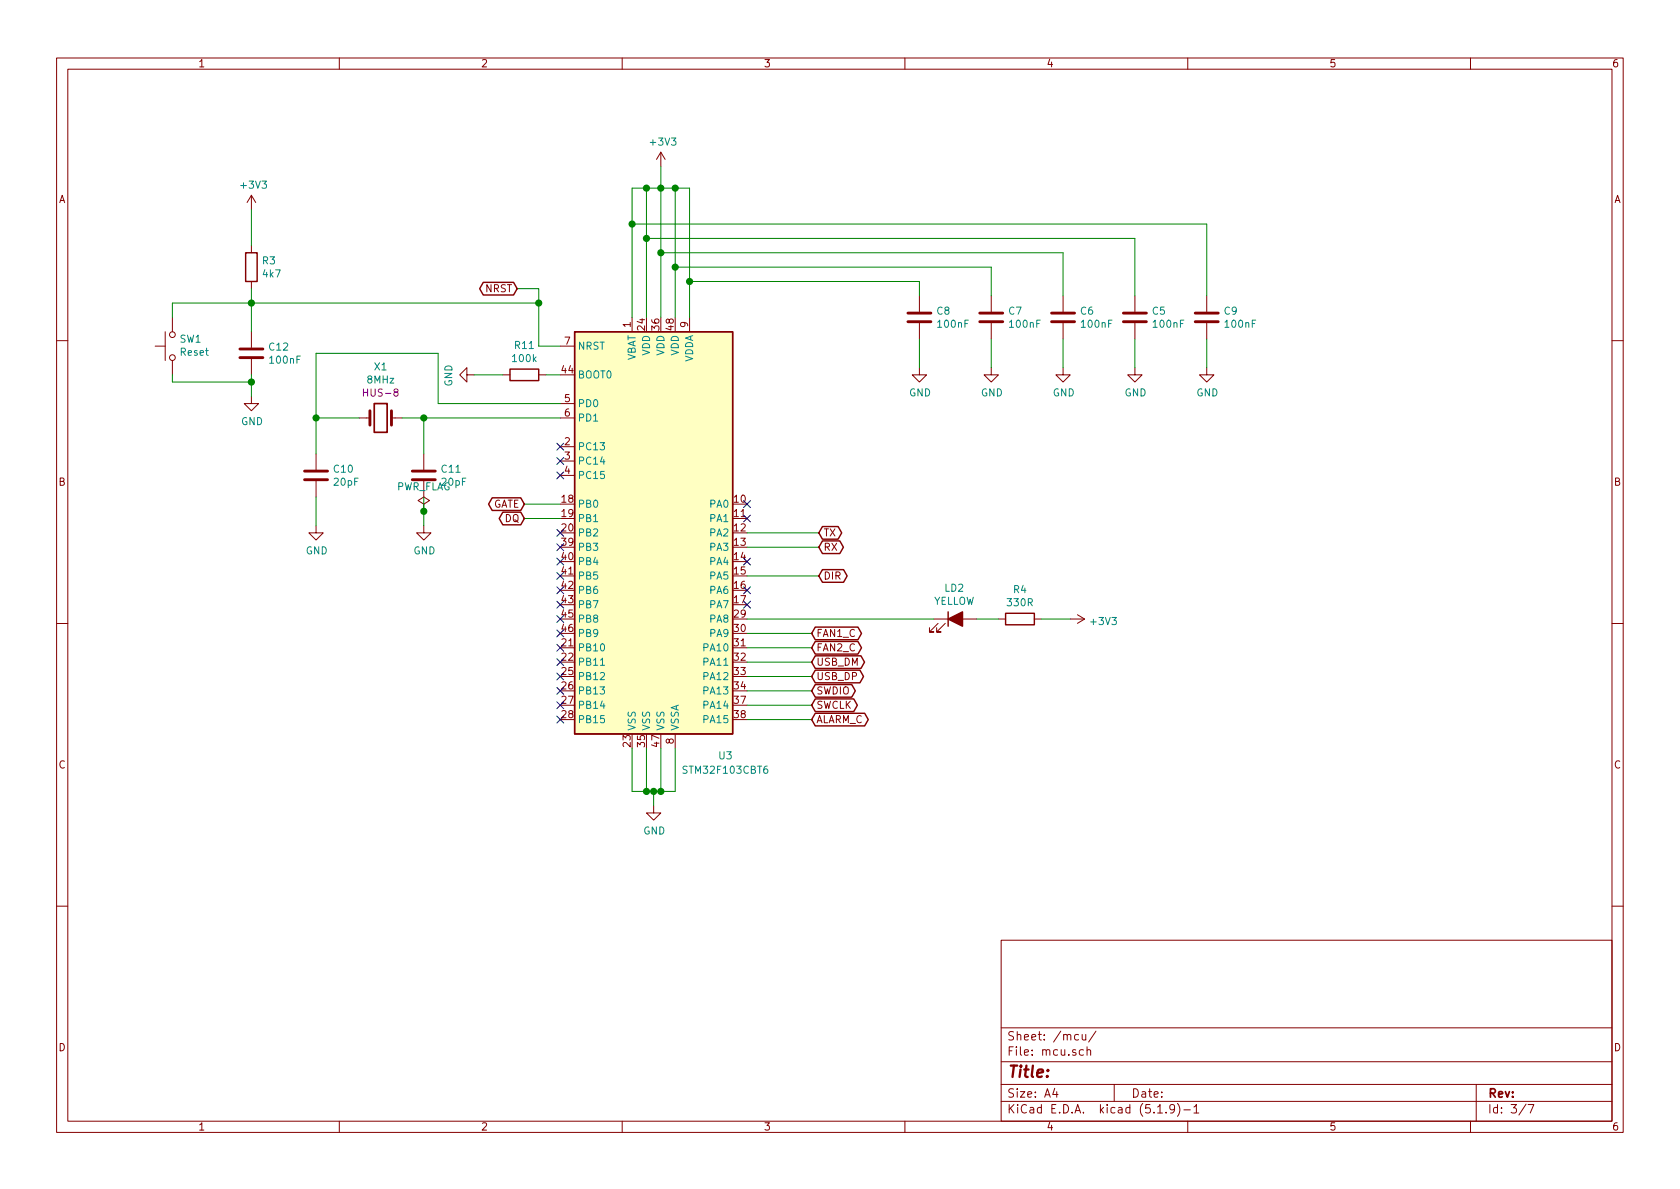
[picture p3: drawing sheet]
EESchema Schematic File Version 4
EELAYER 30 0
EELAYER END
$Descr A4 11693 8268
encoding utf-8
Sheet 3 7
Title ""
Date ""
Rev ""
Comp ""
Comment1 ""
Comment2 ""
Comment3 ""
Comment4 ""
$EndDescr
$Comp
L Device:C C10
U 1 1
P 2200 3300
F 0 "C10" H 2315 3346 50  0000 L CNN
F 1 "20pF" H 2315 3255 50  0000 L CNN
F 2 "Capacitor_SMD:C_0805_2012Metric" H 2238 3150 50  0001 C CNN
F 3 "~" H 2200 3300 50  0001 C CNN
	1    2200 3300
	1    0    0    -1  
$EndComp
$Comp
L Device:C C11
U 1 1
P 2950 3300
F 0 "C11" H 3065 3346 50  0000 L CNN
F 1 "20pF" H 3065 3255 50  0000 L CNN
F 2 "Capacitor_SMD:C_0805_2012Metric" H 2988 3150 50  0001 C CNN
F 3 "~" H 2950 3300 50  0001 C CNN
	1    2950 3300
	1    0    0    -1  
$EndComp
$Comp
L Device:R R3
U 1 1
P 1750 1850
F 0 "R3" H 1820 1896 50  0000 L CNN
F 1 "4k7" H 1820 1805 50  0000 L CNN
F 2 "Resistor_SMD:R_0805_2012Metric" V 1680 1850 50  0001 C CNN
F 3 "~" H 1750 1850 50  0001 C CNN
	1    1750 1850
	1    0    0    -1  
$EndComp
$Comp
L Device:R R11
U 1 1
P 3650 2600
F 0 "R11" V 3443 2600 50  0000 C CNN
F 1 "100k" V 3534 2600 50  0000 C CNN
F 2 "Resistor_SMD:R_0805_2012Metric" V 3580 2600 50  0001 C CNN
F 3 "~" H 3650 2600 50  0001 C CNN
	1    3650 2600
	0    1    1    0   
$EndComp
$Comp
L Device:R R4
U 1 1
P 7100 4300
F 0 "R4" V 6893 4300 50  0000 C CNN
F 1 "330R" V 6984 4300 50  0000 C CNN
F 2 "Resistor_SMD:R_1206_3216Metric" V 7030 4300 50  0001 C CNN
F 3 "~" H 7100 4300 50  0001 C CNN
	1    7100 4300
	0    1    1    0   
$EndComp
$Comp
L Device:Crystal X1
U 1 1
P 2650 2900
F 0 "X1" H 2650 3258 50  0000 C CNN
F 1 "8MHz" H 2650 3167 50  0000 C CNN
F 2 "Crystal:Crystal_HC18-U_Vertical" H 2650 2900 50  0001 C CNN
F 3 "~" H 2650 2900 50  0001 C CNN
F 4 "HUS-8" H 2650 3076 50  0000 C CNN "Name"
F 5 "Mercury" H 2650 2900 50  0001 C CNN "Manufacturer"
	1    2650 2900
	1    0    0    -1  
$EndComp
$Comp
L Switch:SW_Push SW1
U 1 1
P 1200 2400
F 0 "SW1" V 1246 2352 50  0000 R CNN
F 1 "Reset" V 1155 2352 50  0000 R CNN
F 2 "" H 1200 2600 50  0001 C CNN
F 3 "~" H 1200 2600 50  0001 C CNN
F 4 "B3F-400" H 1200 2400 50  0001 C CNN "Name"
F 5 "Omron" H 1200 2400 50  0001 C CNN "Manufacturer"
	1    1200 2400
	0    -1   -1   0   
$EndComp
$Comp
L Device:C C8
U 1 1
P 6400 2200
F 0 "C8" H 6515 2246 50  0000 L CNN
F 1 "100nF" H 6515 2155 50  0000 L CNN
F 2 "Capacitor_SMD:C_0805_2012Metric" H 6438 2050 50  0001 C CNN
F 3 "~" H 6400 2200 50  0001 C CNN
	1    6400 2200
	1    0    0    -1  
$EndComp
$Comp
L Device:C C7
U 1 1
P 6900 2200
F 0 "C7" H 7015 2246 50  0000 L CNN
F 1 "100nF" H 7015 2155 50  0000 L CNN
F 2 "Capacitor_SMD:C_0805_2012Metric" H 6938 2050 50  0001 C CNN
F 3 "~" H 6900 2200 50  0001 C CNN
	1    6900 2200
	1    0    0    -1  
$EndComp
$Comp
L Device:C C6
U 1 1
P 7400 2200
F 0 "C6" H 7515 2246 50  0000 L CNN
F 1 "100nF" H 7515 2155 50  0000 L CNN
F 2 "Capacitor_SMD:C_0805_2012Metric" H 7438 2050 50  0001 C CNN
F 3 "~" H 7400 2200 50  0001 C CNN
	1    7400 2200
	1    0    0    -1  
$EndComp
$Comp
L Device:C C5
U 1 1
P 7900 2200
F 0 "C5" H 8015 2246 50  0000 L CNN
F 1 "100nF" H 8015 2155 50  0000 L CNN
F 2 "Capacitor_SMD:C_0805_2012Metric" H 7938 2050 50  0001 C CNN
F 3 "~" H 7900 2200 50  0001 C CNN
	1    7900 2200
	1    0    0    -1  
$EndComp
$Comp
L Device:C C9
U 1 1
P 8400 2200
F 0 "C9" H 8515 2246 50  0000 L CNN
F 1 "100nF" H 8515 2155 50  0000 L CNN
F 2 "Capacitor_SMD:C_0805_2012Metric" H 8438 2050 50  0001 C CNN
F 3 "~" H 8400 2200 50  0001 C CNN
	1    8400 2200
	1    0    0    -1  
$EndComp
$Comp
L power:GND #PWR0110
U 1 1
P 6400 2550
F 0 "#PWR0110" H 6400 2300 50  0001 C CNN
F 1 "GND" H 6405 2377 50  0000 C CNN
F 2 "" H 6400 2550 50  0001 C CNN
F 3 "" H 6400 2550 50  0001 C CNN
	1    6400 2550
	1    0    0    -1  
$EndComp
$Comp
L power:GND #PWR0111
U 1 1
P 6900 2550
F 0 "#PWR0111" H 6900 2300 50  0001 C CNN
F 1 "GND" H 6905 2377 50  0000 C CNN
F 2 "" H 6900 2550 50  0001 C CNN
F 3 "" H 6900 2550 50  0001 C CNN
	1    6900 2550
	1    0    0    -1  
$EndComp
$Comp
L power:GND #PWR0112
U 1 1
P 7400 2550
F 0 "#PWR0112" H 7400 2300 50  0001 C CNN
F 1 "GND" H 7405 2377 50  0000 C CNN
F 2 "" H 7400 2550 50  0001 C CNN
F 3 "" H 7400 2550 50  0001 C CNN
	1    7400 2550
	1    0    0    -1  
$EndComp
$Comp
L power:GND #PWR0113
U 1 1
P 7900 2550
F 0 "#PWR0113" H 7900 2300 50  0001 C CNN
F 1 "GND" H 7905 2377 50  0000 C CNN
F 2 "" H 7900 2550 50  0001 C CNN
F 3 "" H 7900 2550 50  0001 C CNN
	1    7900 2550
	1    0    0    -1  
$EndComp
$Comp
L power:GND #PWR0114
U 1 1
P 8400 2550
F 0 "#PWR0114" H 8400 2300 50  0001 C CNN
F 1 "GND" H 8405 2377 50  0000 C CNN
F 2 "" H 8400 2550 50  0001 C CNN
F 3 "" H 8400 2550 50  0001 C CNN
	1    8400 2550
	1    0    0    -1  
$EndComp
Wire Wire Line
	6400 2350 6400 2550
Wire Wire Line
	6900 2350 6900 2550
Wire Wire Line
	7900 2350 7900 2550
Wire Wire Line
	8400 2350 8400 2550
$Comp
L Device:C C12
U 1 1
P 1750 2450
F 0 "C12" H 1865 2496 50  0000 L CNN
F 1 "100nF" H 1865 2405 50  0000 L CNN
F 2 "Capacitor_SMD:C_0805_2012Metric" H 1788 2300 50  0001 C CNN
F 3 "~" H 1750 2450 50  0001 C CNN
	1    1750 2450
	1    0    0    -1  
$EndComp
Wire Wire Line
	4400 1300 4500 1300
Connection ~ 4600 1300
Connection ~ 4500 1300
Wire Wire Line
	4500 1300 4600 1300
Wire Wire Line
	4600 1300 4600 1150
$Comp
L power:+3V3 #PWR0115
U 1 1
P 4600 1150
F 0 "#PWR0115" H 4600 1000 50  0001 C CNN
F 1 "+3V3" H 4615 1323 50  0000 C CNN
F 2 "" H 4600 1150 50  0001 C CNN
F 3 "" H 4600 1150 50  0001 C CNN
	1    4600 1150
	1    0    0    -1  
$EndComp
Wire Wire Line
	4800 1950 6400 1950
Wire Wire Line
	6400 1950 6400 2050
Connection ~ 4800 1950
Wire Wire Line
	6900 1850 6900 2050
Wire Wire Line
	7400 1750 7400 2050
Wire Wire Line
	7900 1650 7900 2050
Wire Wire Line
	8400 1550 8400 2050
Wire Wire Line
	4700 1850 6900 1850
Connection ~ 4600 1750
Wire Wire Line
	4600 1750 4600 1300
Wire Wire Line
	4600 1750 7400 1750
Wire Wire Line
	4600 1300 4700 1300
Wire Wire Line
	4700 1300 4800 1300
Connection ~ 4700 1300
Connection ~ 4700 1850
Wire Wire Line
	4700 1850 4700 1300
Wire Wire Line
	4500 1300 4500 1650
Wire Wire Line
	4500 1650 7900 1650
Connection ~ 4500 1650
Wire Wire Line
	4800 1300 4800 1950
Wire Wire Line
	4400 1550 8400 1550
Connection ~ 4400 1550
Wire Wire Line
	4400 1550 4400 1300
Text GLabel 3600 2000 0    50   BiDi ~ 0
NRST
Text GLabel 5700 3700 2    50   BiDi ~ 0
TX
Text GLabel 5700 3800 2    50   BiDi ~ 0
RX
Text GLabel 5700 4000 2    50   BiDi ~ 0
DIR
Text GLabel 5650 4400 2    50   BiDi ~ 0
FAN1_C
Text GLabel 5650 4500 2    50   BiDi ~ 0
FAN2_C
Text GLabel 5650 4600 2    50   BiDi ~ 0
USB_DM
Text GLabel 5650 4700 2    50   BiDi ~ 0
USB_DP
Text GLabel 5650 4800 2    50   BiDi ~ 0
SWDIO
Text GLabel 5650 4900 2    50   BiDi ~ 0
SWCLK
Text GLabel 5650 5000 2    50   BiDi ~ 0
ALARM_C
$Comp
L power:GND #PWR0116
U 1 1
P 4550 5600
F 0 "#PWR0116" H 4550 5350 50  0001 C CNN
F 1 "GND" H 4555 5427 50  0000 C CNN
F 2 "" H 4550 5600 50  0001 C CNN
F 3 "" H 4550 5600 50  0001 C CNN
	1    4550 5600
	1    0    0    -1  
$EndComp
Wire Wire Line
	4550 5500 4550 5600
Connection ~ 4550 5500
$Comp
L Device:LED_ALT LD2
U 1 1
P 6650 4300
F 0 "LD2" H 6643 4517 50  0000 C CNN
F 1 "YELLOW" H 6643 4426 50  0000 C CNN
F 2 "LED_THT:LED_D5.0mm" H 6650 4300 50  0001 C CNN
F 3 "~" H 6650 4300 50  0001 C CNN
F 4 "703-0098" H 6650 4300 50  0001 C CNN "Name"
F 5 "multicomp" H 6650 4300 50  0001 C CNN "Manufacturer"
	1    6650 4300
	1    0    0    -1  
$EndComp
Wire Wire Line
	6800 4300 6950 4300
$Comp
L power:+3V3 #PWR0117
U 1 1
P 7450 4300
F 0 "#PWR0117" H 7450 4150 50  0001 C CNN
F 1 "+3V3" V 7465 4428 50  0000 L CNN
F 2 "" H 7450 4300 50  0001 C CNN
F 3 "" H 7450 4300 50  0001 C CNN
	1    7450 4300
	0    1    1    0   
$EndComp
Wire Wire Line
	7250 4300 7450 4300
Text GLabel 3650 3500 0    50   BiDi ~ 0
GATE
Text GLabel 3650 3600 0    50   BiDi ~ 0
DQ
Wire Wire Line
	3750 2000 3600 2000
Wire Wire Line
	1750 2100 1750 2000
Connection ~ 1750 2100
$Comp
L power:+3V3 #PWR0118
U 1 1
P 1750 1450
F 0 "#PWR0118" H 1750 1300 50  0001 C CNN
F 1 "+3V3" H 1765 1623 50  0000 C CNN
F 2 "" H 1750 1450 50  0001 C CNN
F 3 "" H 1750 1450 50  0001 C CNN
	1    1750 1450
	1    0    0    -1  
$EndComp
Wire Wire Line
	1750 1700 1750 1450
Wire Wire Line
	1750 2100 1750 2300
$Comp
L power:GND #PWR0119
U 1 1
P 1750 2750
F 0 "#PWR0119" H 1750 2500 50  0001 C CNN
F 1 "GND" H 1755 2577 50  0000 C CNN
F 2 "" H 1750 2750 50  0001 C CNN
F 3 "" H 1750 2750 50  0001 C CNN
	1    1750 2750
	1    0    0    -1  
$EndComp
Wire Wire Line
	1750 2600 1750 2650
Wire Wire Line
	1750 2100 1200 2100
Wire Wire Line
	1200 2100 1200 2200
Wire Wire Line
	1200 2600 1200 2650
Wire Wire Line
	1200 2650 1750 2650
Connection ~ 1750 2650
Wire Wire Line
	1750 2650 1750 2750
$Comp
L power:GND #PWR0120
U 1 1
P 3300 2600
F 0 "#PWR0120" H 3300 2350 50  0001 C CNN
F 1 "GND" H 3305 2427 50  0000 C CNN
F 2 "" H 3300 2600 50  0001 C CNN
F 3 "" H 3300 2600 50  0001 C CNN
	1    3300 2600
	0    1    1    0   
$EndComp
Wire Wire Line
	3300 2600 3500 2600
Wire Wire Line
	3750 2000 3750 2100
Wire Wire Line
	1750 2100 3750 2100
Connection ~ 3750 2100
Wire Wire Line
	3750 2100 3750 2400
Wire Wire Line
	3050 2450 2200 2450
Wire Wire Line
	3050 2800 3050 2450
Wire Wire Line
	4800 1950 4800 2200
Wire Wire Line
	4700 2200 4700 1850
Wire Wire Line
	4600 2200 4600 1750
Wire Wire Line
	4500 1650 4500 2200
Wire Wire Line
	4400 2200 4400 1550
Wire Wire Line
	3050 2800 3900 2800
Wire Wire Line
	3650 3600 3900 3600
Wire Wire Line
	3650 3500 3900 3500
Wire Wire Line
	5200 4400 5650 4400
Wire Wire Line
	5200 4300 6500 4300
Wire Wire Line
	5200 4000 5700 4000
Wire Wire Line
	5200 3800 5700 3800
Wire Wire Line
	5200 3700 5700 3700
Wire Wire Line
	5200 5000 5650 5000
Wire Wire Line
	5200 4900 5650 4900
Wire Wire Line
	5200 4800 5650 4800
Wire Wire Line
	5200 4700 5650 4700
Wire Wire Line
	5200 4600 5650 4600
Wire Wire Line
	5200 4500 5650 4500
Wire Wire Line
	3900 2400 3750 2400
Wire Wire Line
	3900 2600 3800 2600
Wire Wire Line
	2950 2900 2950 3150
Wire Wire Line
	2800 2900 2950 2900
$Comp
L MCU_ST_STM32F1:STM32F103CBTx U3
U 1 1
P 4600 3700
F 0 "U3" H 5050 2150 50  0000 C CNN
F 1 "STM32F103CBT6" H 5050 2050 50  0000 C CNN
F 2 "Package_QFP:LQFP-48_7x7mm_P0.5mm" H 4000 2300 50  0001 R CNN
F 3 "http://www.st.com/st-web-ui/static/active/en/resource/technical/document/datasheet/CD00161566.pdf" H 4600 3700 50  0001 C CNN
F 4 "STM32F103CBT6" H 4600 3700 50  0001 C CNN "Name"
F 5 "ST" H 4600 3700 50  0001 C CNN "Manufacturer"
	1    4600 3700
	1    0    0    -1  
$EndComp
Wire Wire Line
	2200 2450 2200 2900
Wire Wire Line
	2500 2900 2200 2900
Connection ~ 2200 2900
Wire Wire Line
	2200 2900 2200 3150
Connection ~ 2950 2900
Wire Wire Line
	2950 2900 3900 2900
$Comp
L power:GND #PWR0121
U 1 1
P 2200 3650
F 0 "#PWR0121" H 2200 3400 50  0001 C CNN
F 1 "GND" H 2205 3477 50  0000 C CNN
F 2 "" H 2200 3650 50  0001 C CNN
F 3 "" H 2200 3650 50  0001 C CNN
	1    2200 3650
	1    0    0    -1  
$EndComp
Wire Wire Line
	2200 3450 2200 3650
NoConn ~ 5200 3500
NoConn ~ 5200 3600
NoConn ~ 5200 3900
NoConn ~ 5200 4100
NoConn ~ 5200 4200
NoConn ~ 3900 5000
NoConn ~ 3900 4900
NoConn ~ 3900 4800
NoConn ~ 3900 4700
NoConn ~ 3900 4600
NoConn ~ 3900 4500
NoConn ~ 3900 4400
NoConn ~ 3900 4300
NoConn ~ 3900 4200
NoConn ~ 3900 4100
NoConn ~ 3900 4000
NoConn ~ 3900 3900
NoConn ~ 3900 3800
NoConn ~ 3900 3700
NoConn ~ 3900 3300
NoConn ~ 3900 3200
NoConn ~ 3900 3100
Wire Wire Line
	4400 5200 4400 5500
Wire Wire Line
	4400 5500 4500 5500
Wire Wire Line
	4550 5500 4600 5500
Wire Wire Line
	4500 5500 4500 5200
Connection ~ 4500 5500
Wire Wire Line
	4500 5500 4550 5500
Wire Wire Line
	4600 5500 4600 5200
Connection ~ 4600 5500
Wire Wire Line
	4600 5500 4700 5500
Wire Wire Line
	4700 5500 4700 5200
Wire Wire Line
	7400 2550 7400 2350
$Comp
L power:GND #PWR0122
U 1 1
P 2950 3650
F 0 "#PWR0122" H 2950 3400 50  0001 C CNN
F 1 "GND" H 2955 3477 50  0000 C CNN
F 2 "" H 2950 3650 50  0001 C CNN
F 3 "" H 2950 3650 50  0001 C CNN
	1    2950 3650
	1    0    0    -1  
$EndComp
Wire Wire Line
	2950 3450 2950 3550
$Comp
L power:PWR_FLAG #FLG0103
U 1 1
P 2950 3550
F 0 "#FLG0103" H 2950 3625 50  0001 C CNN
F 1 "PWR_FLAG" H 2950 3723 50  0000 C CNN
F 2 "" H 2950 3550 50  0001 C CNN
F 3 "~" H 2950 3550 50  0001 C CNN
	1    2950 3550
	1    0    0    -1  
$EndComp
Connection ~ 2950 3550
Wire Wire Line
	2950 3550 2950 3650
$EndSCHEMATC
